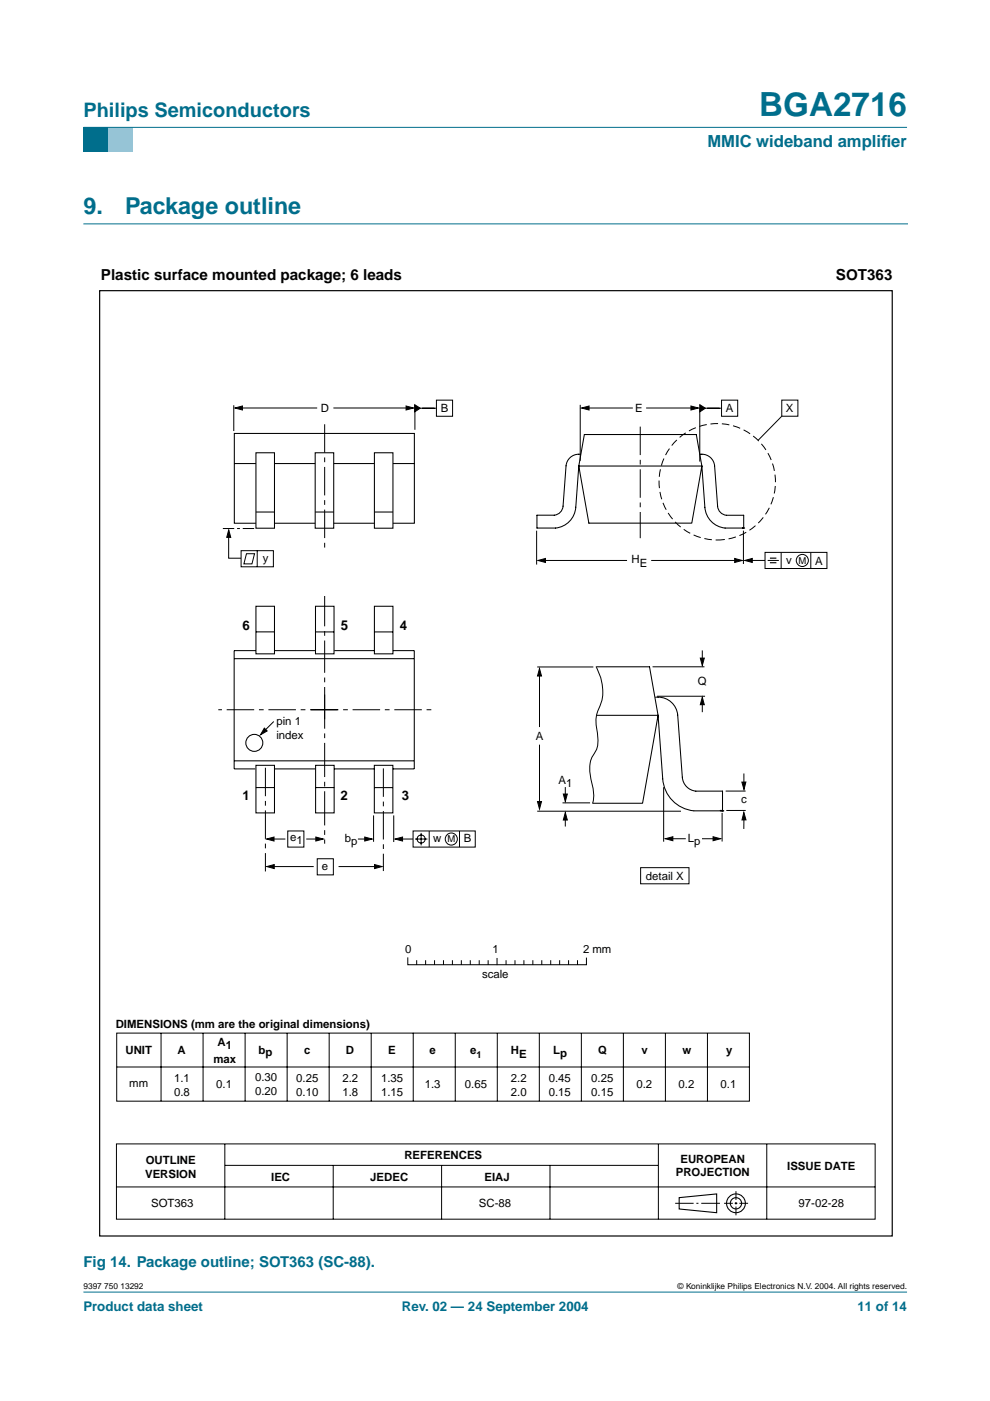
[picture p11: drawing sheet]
<svg xmlns="http://www.w3.org/2000/svg" width="210mm" height="297mm" viewBox="0 0 210 297" stroke-linecap="round" stroke-linejoin="round" font-family="sans-serif">
<path d="M17.7 273.9h174.6z" fill="#006e8c" stroke="#006e8c" stroke-width=".21"/>
<path d="M17.7 27h5.3v5.3h-5.3z" fill-rule="evenodd" fill="#006e8c"/>
<path d="M23 27h5.3v5.3h-5.3z" fill-rule="evenodd" fill="#96c4d6"/>
<path d="M17.7 27h174.6z" fill="#006e8c" stroke="#006e8c" stroke-width=".21"/>
<path d="M17.7 47.5h174.7" fill="none" stroke="#006e8c" stroke-width=".21"/>
<g fill="none" stroke="#000" stroke-width=".21">
<path d="M49.6 85.9v5.5M50.8 86.5h16.4M70.7 86.5h16.1M88 86v5.1M88.5 86.5h4M92.5 84.8h3.5v3.5h-3.5zM123 85.8v11.9M124 86.5h10.2M137 86.5h10.3M148.4 86.4v11.5M148.9 86.5h4.1M153 84.8h3.4v3.5h-3.4z"/>
<path d="M165.8 84.8h3.4v3.4h-3.4zM165.8 88.2l-5.1 5.2M48.5 112.9v5.5h2.6M51.1 116.8h6.9v3.4h-6.9zM52.3 117.4h1.7l-.6 2.2h-1.7zM54.5 116.8v3.4M113.8 112.5v7.2M114.9 118.8h18M138.1 118.8h18.3M157.6 112.5v7.1M158.8 118.8h3.4M162.2 117.1h13.1v3.4h-13.1z"/>
<path d="M162.8 118.8h2.3M165.6 117.1v3.4M171.9 117.1v3.4M148.9 137.9v2.4M58 153l-2.2 2.2M113.9 141.4h11.9M114.4 143v11.1M114.4 157.9v12.6M126.4 141.5a9.7 9.7 0 0 1 .3 9.5 6.4 6.4 0 0 0-.2 3.4 7.9 7.9 0 0 1-.1 4.8 6.3 6.3 0 0 0-1.1 6.2l.4 1.6a6.6 6.6 0 0 1 0 3.3M138.4 141.4h11M139.3 147.6h10.2M148.9 148.6v2.4"/>
<path d="M57.4 177.9h3.1M61 176.2h3.4v3.4h-3.4zM64.9 177.9h2.8M75.9 177.9h2.2M79.2 172.9v5.6M83.5 172.9v5.6M84.6 177.9h3M87.6 176.2h13.2v3.4h-13.2zM88 177.9h2.6M89.3 176.6v2.6M91 176.2v3.4M97.4 176.2v3.4"/>
<path d="M113.9 172h30.5M119.3 170.2h5.8M119.9 166.9v2.5M119.9 173.2v2M140.7 166.9v11.6M142 177.8h3.4M148.8 177.8h2.9M153.1 172.3v6.1M157.7 164v2.9M157.7 173.2v2.6M158.1 167.7h-4.2M158.1 171.8h-4.1"/>
<path d="M57.4 183.7h9.1M67.3 182.1h3.4v3.4h-3.4zM71.8 183.7h8.4M135.8 184h10.3v3.4h-10.3zM86.5 203.1v1.4h37.8v-1.4M88.3 203.7v.8M90.2 203.7v.8M92.1 203.7v.8M94 203.7v.8M95.9 203.7v.8M97.8 203.7v.8M99.7 203.7v.8"/>
<path d="M101.6 203.7v.8M103.5 203.7v.8M105.4 203.2v1.3M107.3 203.7v.8M109.2 203.7v.8M111.1 203.7v.8M113 203.7v.8M114.9 203.7v.8M116.8 203.7v.8M118.7 203.7v.8M120.6 203.7v.8M122.4 203.7v.8"/>
<path d="M24.7 242.5h160.9v16h-160.9zM24.7 251.7h160.9M47.7 242.6v15.9M47.7 247.1h91.8M70.6 247.1v11.4M93.6 247.1v11.4M116.6 247.1v11.4M139.6 242.6v15.9M143.2 255.1h3.9M147.6 255.1h.5M148.7 255.1h3.9M153.5 255.1h1.9"/>
<path d="M155.8 255.1h.5M156 252.6v1.8M156 254.9v.5M156 255.8v1.9M156.8 255.1h1.8M162.6 242.6v15.9"/>
<circle cx="170.1" cy="118.8" r="1.28"/>
<circle cx="89.3" cy="177.9" r=".86"/>
<circle cx="95.7" cy="177.9" r="1.28"/>
</g>
<g fill="none" stroke="#000" stroke-width=".23">
<path d="M144 253.9l7.9-.8v4l-7.9-.8z"/>
<circle cx="156" cy="255.1" r="1.99"/>
<circle cx="156" cy="255.1" r="1.2"/>
</g>
<g fill="#000" stroke="#000" stroke-width=".21">
<path d="M49.8 86.5l1.6-.4v.8zM86.1 86.1l1.6 .4-1.6 .4zM87.9 85.8l1.2 .7-1.2 .8zM123.3 86.5l1.6-.4v.8zM146.5 86.1l1.6 .4-1.6 .4zM148.4 85.8l1.1 .7-1.1 .8zM48.5 112.3l.4 1.6h-.8zM114.1 118.8l1.5-.4v.9zM155.8 118.4l1.6 .4-1.6 .5zM157.9 118.8l1.6-.4v.9zM148.5 139.5h.8l-.4 1.6zM56 154.4l.6 .6-1.4 .8z"/>
<path d="M114.4 141.7l.4 1.6h-.8zM148.9 147.8l.4 1.6h-.8zM56.5 177.9l1.6-.4v.8zM67 177.5l1.6 .4-1.6 .4zM77.3 177.5l1.6 .4-1.6 .4zM83.8 177.9l1.6-.4v.8zM114 169.9h.8l-.4 1.6zM119.9 172.3l.4 1.6h-.9zM119.4 168.4h.9l-.4 1.5zM141.1 177.8l1.6-.4v.9zM151.2 177.4l1.6 .4-1.6 .5zM157.7 172.3l.5 1.5h-.9z"/>
<path d="M157.3 165.8h.8l-.4 1.6zM56.6 183.7l1.5-.4v.9zM79.4 183.3l1.6 .4-1.6 .5z"/>
</g>
<path d="M65.9 150.5h25.6M71.6 150.5h-25.3" fill="none" stroke="#000" stroke-width=".21" stroke-dasharray="5.8 1 1 1" stroke-linecap="butt"/>
<path d="M68.8 152.5v-26.1" fill="none" stroke="#000" stroke-width=".21" stroke-dasharray="6.8 1 1 1" stroke-linecap="butt"/>
<path d="M68.8 147.3v31.6" fill="none" stroke="#000" stroke-width=".21" stroke-dasharray="7.2 1 1 1" stroke-linecap="butt"/>
<path d="M163.2 118.3h1.4M163.2 119.3h1.4" fill="none" stroke="#000" stroke-width=".24"/>
<path d="M53.9 112.1h-6.8" fill="none" stroke="#000" stroke-width=".21" stroke-dasharray="2.4 .6 .6 .6" stroke-linecap="butt"/>
<path d="M21.1 61.6h168.1v200.5h-168.1z" fill="none" stroke="#000" stroke-width=".25"/>
<g fill="none" stroke="#000" stroke-width=".22">
<path d="M49.7 91.9h38.2v19h-38.2zM49.7 98.3h38.2M49.7 139.7h38.1M54.2 137.9h-4.6v25.1h4.5M54.3 128.5h3.9v10.1h-3.9zM54.3 134h3.9M58.2 137.9h8.6M66.9 128.5h3.9v10.1h-3.9zM66.9 134h3.9M70.9 137.9h8.5M79.4 128.5h3.9v10.1h-3.9zM79.4 134h3.9"/>
<path d="M83.3 137.9h4.5v25.1h-4.5M49.7 161.3h38.1M54.3 162.3h3.9v10.1h-3.9zM54.3 167h3.9M58.2 163h8.7M66.9 162.3h3.9v10.1h-3.9zM66.9 167h3.9M70.9 163h8.5M79.4 162.3h3.9v10.1h-3.9zM79.4 167h3.9"/>
</g>
<circle cx="152.1" cy="102.1" r="12.3" fill="none" stroke="#000" stroke-width=".21" stroke-dasharray="1.6 .8" stroke-linecap="butt"/>
<path d="M135.7 90.5v23.6M56.3 162.8v22M81.3 162.9v21.8" fill="none" stroke="#000" stroke-width=".21" stroke-dasharray="6 1 1 1" stroke-linecap="butt"/>
<path d="M79.4 96h3.9v16h-3.9z" fill="#fff" stroke="#000" stroke-width=".22"/>
<path d="M79.4 108.6h3.9" fill="none" stroke="#000" stroke-width=".22"/>
<path d="M66.8 96h4v16h-4z" fill="#fff" stroke="#000" stroke-width=".22"/>
<path d="M66.8 108.6h4" fill="none" stroke="#000" stroke-width=".22"/>
<path d="M54.3 96h3.9v16h-3.9z" fill="#fff" stroke="#000" stroke-width=".22"/>
<g fill="none" stroke="#000" stroke-width=".22">
<path d="M123 96.3a2.73 2.73 0 0 0-3 2.5l-.6 8.5a2.07 2.07 0 0 1-1.9 1.9h-3.7v2.8h4a4.8 4.8 0 0 0 4.3-4.5l.6-8.7 2.2 12.1h21.8l2.1-12.1M123.9 92.1h23.7l1.2 6.7h-26.1zM148.5 96.3a2.73 2.73 0 0 1 3 2.5l.6 8.5a2.07 2.07 0 0 0 1.9 1.9h3.7v2.8M148.8 98.8l.6 8.8a4.8 4.8 0 0 0 4.3 4.4h4M54.3 108.6h3.9M157.4 111.9l.3 .1M157.7 112h.1M126.4 141.4h11.3l1.8 10.3M126.5 151.7h13M139.1 147.8a4.2 4.2 0 0 1 4.6 3.8l1 13.2a3.2 3.2 0 0 0 2.8 2.9h5.7v4.2h-6.1a7.3 7.3 0 0 1-6.6-6.8l-1-13.4M139.5 151.7l-3.3 18.6h-10.5"/>
<circle cx="53.9" cy="157.5" r="1.8"/>
</g>
<path d="M68.8 90v26.9" fill="none" stroke="#000" stroke-width=".21" stroke-dasharray="6 1 1 1" stroke-linecap="butt"/>
<g fill="none" stroke="#000" stroke-width=".21">
<path d="M24.7 219h134.2v14.5h-134.2zM34.1 219v14.5M43.1 219v14.5M52 219v14.5M60.9 219v14.5M69.8 219v14.5M78.7 219v14.5M87.6 219v14.5M96.5 219v14.5M105.4 219v14.5M114.3 219v14.5M123.3 219v14.5"/>
<path d="M132.2 219v14.5M141.1 219v14.5M150 219v14.5M24.8 226.2h134.1"/>
</g>
<circle cx="153.2" cy="171.9" r=".17" fill="#000"/>
<path d="M152.8 171.9h.4" fill="none" stroke="#000" stroke-width=".34"/>
<text font-size="7.1" fill="#006e8c" x="160.9" y="24.7">BGA2716</text>
<g font-size="4.9" fill="#006e8c">
<text x="17.7" y="45.5">9.</text>
<text x="26.5" y="45.5">Package outline</text>
</g>
<text font-size="4.2" fill="#006e8c" x="17.7" y="24.9">Philips Semiconductors</text>
<g font-size="3.5" fill="#006e8c">
<text x="150" y="31.1">MMIC wideband amplif</text>
<text x="186.8" y="31.1">ier</text>
</g>
<g font-size="3.2">
<text x="21.4" y="59.3">Plastic surface mounted package; 6 leads</text>
<text x="177.2" y="59.3">SOT363</text>
</g>
<text font-size="3.2" fill="#006e8c" x="17.7" y="268.7">Fig 14. Package outline; SOT363 (SC-88).</text>
<g font-size="2.8">
<text x="51.4" y="133.5">6</text>
<text x="72.3" y="133.5">5</text>
<text x="84.8" y="133.5">4</text>
<text x="51.4" y="169.7">1</text>
<text x="72.2" y="169.7">2</text>
<text x="85.2" y="169.7">3</text>
</g>
<g font-size="2.8" fill="#006e8c">
<text x="17.7" y="278">Product data sheet</text>
<text x="85.2" y="278">Rev. 02 — 24 September 2004</text>
<text x="181.8" y="278">11 of 14</text>
</g>
<g font-size="2.4">
<text x="68" y="87.4">D</text>
<text x="93.4" y="87.4">B</text>
<text x="134.7" y="87.4">E</text>
<text x="153.9" y="87.4">A</text>
<text x="166.6" y="87.4">X</text>
<text x="55.7" y="119.1">y</text>
<text x="133.9" y="119.4">H</text>
<text x="166.7" y="119.5">v</text>
<text x="172.8" y="119.7">A</text>
<text x="135.7" y="120.2">E</text>
<text x="147.9" y="145.2">Q</text>
<text x="58.6" y="153.7">pin 1</text>
<text x="58.6" y="156.6">index</text>
<text x="113.6" y="156.9">A</text>
<text x="118.4" y="166.3">A</text>
<text x="120.1" y="166.9">1</text>
<text x="157.1" y="170.4">c</text>
<text x="61.5" y="178.3">e1</text>
<text x="73.1" y="178.5">bp</text>
<text x="91.9" y="178.6">w</text>
<text x="98.4" y="178.6">B</text>
<text x="145.9" y="178.5">Lp</text>
<text x="68.3" y="184.4">e</text>
<text x="137" y="186.5">detail X</text>
<text x="85.9" y="202">0</text>
<text x="104.4" y="202">1</text>
<text x="123.6" y="202">2 mm</text>
<text x="102.2" y="207.4">scale</text>
<text x="24.5" y="217.9">DIMENSIONS (mm are the original dimensions)</text>
<text x="46.1" y="221.8">A</text>
<text x="26.6" y="223.5">UNIT</text>
<text x="37.6" y="223.5">A</text>
<text x="45.2" y="225.4">max</text>
<text x="47.9" y="222.4">1</text>
<text x="54.8" y="223.5">bp</text>
<text x="64.5" y="223.5">c</text>
<text x="73.3" y="223.5">D</text>
<text x="82.3" y="223.6">E</text>
<text x="91" y="223.5">e</text>
<text x="99.7" y="223.5">e</text>
<text x="108.3" y="223.5">H</text>
<text x="110.1" y="224.4">E</text>
<text x="117.3" y="223.5">L</text>
<text x="118.8" y="224.2">p</text>
<text x="126.8" y="223.5">Q</text>
<text x="136" y="223.5">v</text>
<text x="144.7" y="223.5">w</text>
<text x="153.9" y="223.5">y</text>
<text x="27.4" y="230.5">mm</text>
<text x="36.9" y="229.4">1.1</text>
<text x="36.9" y="232.3">0.8</text>
<text x="45.9" y="230.7">0.1</text>
<text x="54.1" y="229.2">0.30</text>
<text x="54.1" y="232.2">0.20</text>
<text x="62.8" y="229.4">0.25</text>
<text x="62.8" y="232.3">0.10</text>
<text x="72.6" y="229.4">2.2</text>
<text x="72.6" y="232.3">1.8</text>
<text x="80.8" y="229.4">1.35</text>
<text x="80.8" y="232.3">1.15</text>
<text x="90.1" y="230.7">1.3</text>
<text x="98.6" y="230.7">0.65</text>
<text x="108.3" y="229.4">2.2</text>
<text x="108.3" y="232.3">2.0</text>
<text x="116.4" y="229.4">0.45</text>
<text x="116.4" y="232.3">0.15</text>
<text x="125.3" y="229.4">0.25</text>
<text x="125.3" y="232.3">0.15</text>
<text x="134.9" y="230.7">0.2</text>
<text x="143.9" y="230.7">0.2</text>
<text x="152.8" y="230.7">0.1</text>
<text x="85.8" y="245.8">REFERENCES</text>
<text x="30.8" y="249.7">VERSION</text>
<text x="30.9" y="246.7">OUTLINE</text>
<text x="57.5" y="250.3">IEC</text>
<text x="78.5" y="250.3">JEDEC</text>
<text x="102.7" y="250.3">EIAJ</text>
<text x="143.3" y="249.4">PROJECTION</text>
<text x="144.3" y="246.5">EUROPEAN</text>
<text x="166.9" y="248">ISSUE DATE</text>
<text x="32" y="256">SOT363</text>
<text x="101.6" y="256">SC-88</text>
<text x="169.3" y="255.9">97-02-28</text>
</g>
<g font-size="2">
<text x="169.3" y="119.5">M</text>
<text x="94.9" y="178.6">M</text>
<text x="101" y="224.4">1</text>
</g>
<g font-size="1.8">
<text x="17.7" y="273.4">9397 750 13292</text>
<text x="143.7" y="273.4">© Koninklijke Philips Electronics N.V. 2004. All rights reserved.</text>
</g>
</svg>
